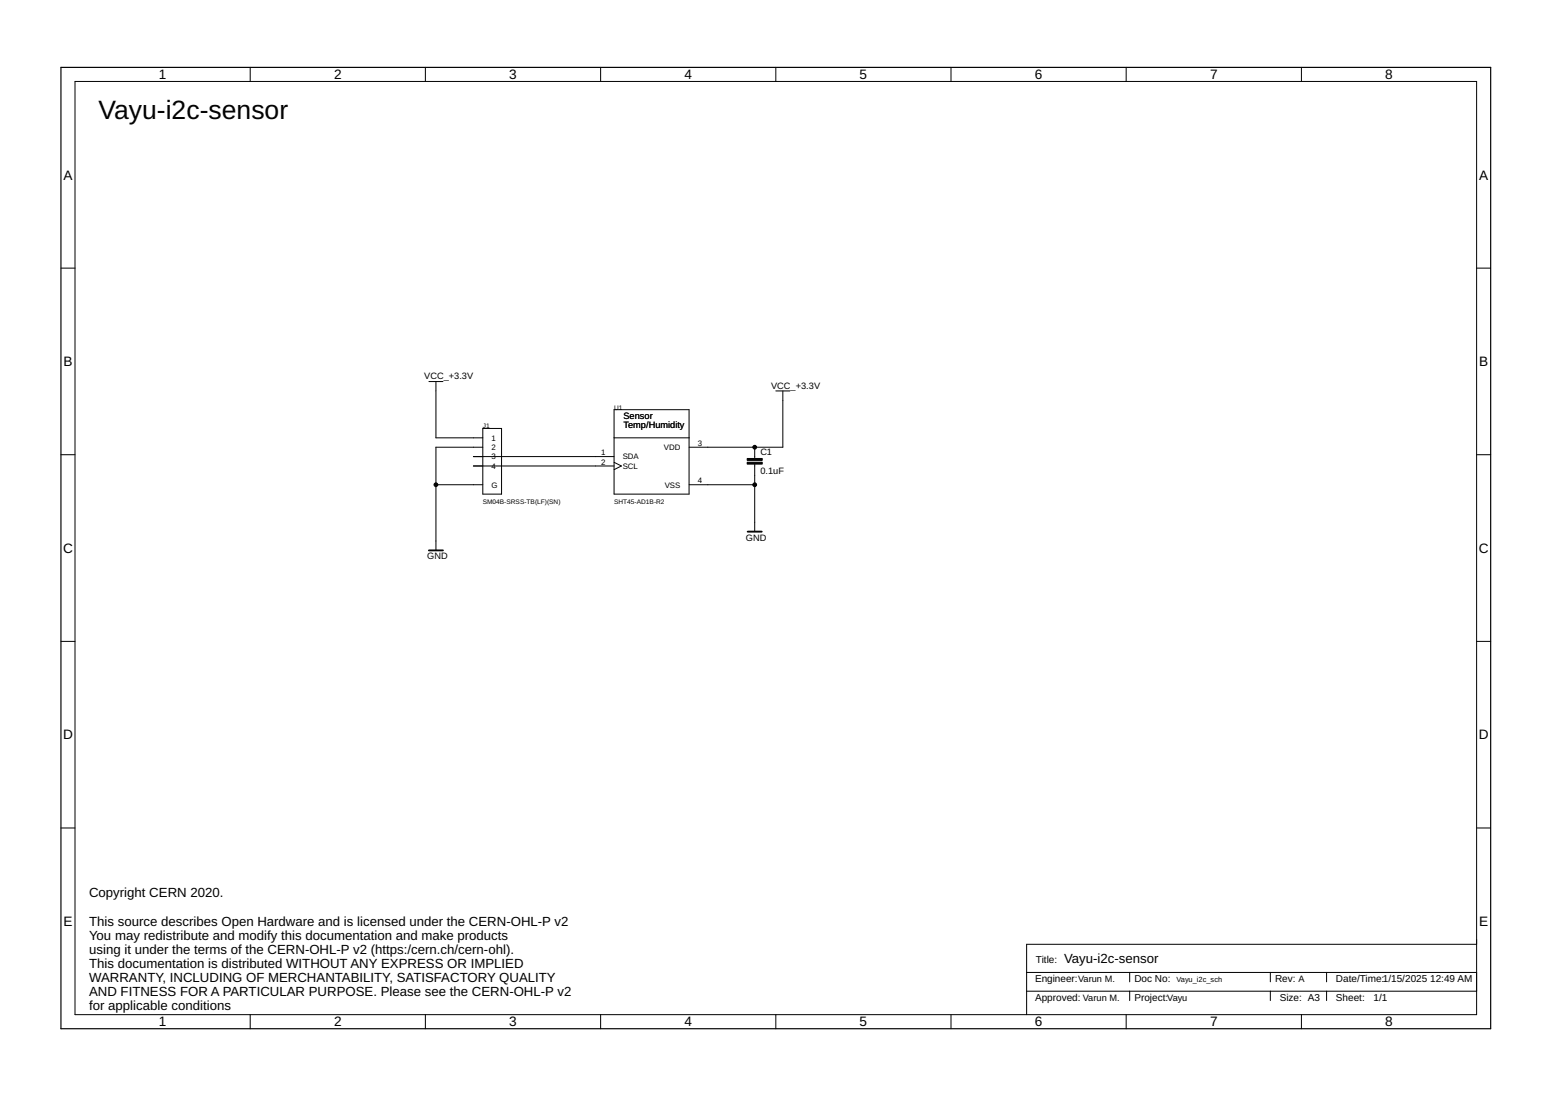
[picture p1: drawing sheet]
<svg xmlns="http://www.w3.org/2000/svg" width="420mm" height="297mm" viewBox="0 0 420 297" stroke-linecap="round" stroke-linejoin="round" font-family="sans-serif">
<g fill="none" stroke="#000" stroke-width=".27">
<path d="M67.8 18.2v3.9M115.2 18.2v3.9M162.7 18.2v3.9M210.2 18.2v3.9M257.6 18.2v3.9M305.1 18.2v3.9M352.6 18.2v3.9M20.3 22.1h379.7v252.6h-379.7zM16.5 72.6h3.8M400 72.6h3.8M116.2 103.3h3.8M118.1 103.3v15.3h12.7"/>
<path d="M130.8 116h5.1v17.8h-5.1zM166.3 110.9h20.4v22.9h-20.4zM166.3 118.6h20.4M210.2 105.9h3.8M212.1 105.9v15.2h-25.4M16.5 123.1h3.8M118.1 131.3h12.7M128.2 126.2h38.1M128.2 123.6h38.1M130.8 121.1h-12.7v27.9M166.3 125.2l2 1-2 1M186.7 131.3h17.7"/>
<path d="M204.4 121.1v3M204.4 125.7v18.3M400 123.1h3.8M16.5 173.7h3.8M400 173.7h3.8M16.5 224.2h3.8M400 224.2h3.8M400 255.7h-121.9v19M67.8 274.7v3.9M115.2 274.7v3.9M162.7 274.7v3.9M210.2 274.7v3.9"/>
<path d="M257.6 274.7v3.9M278.1 268.4h121.9M278.1 263.3h121.9M305.1 274.7v3.9M306 263.3v2.6M306 268.4v2.5M344.1 263.3v2.6M344.1 268.4v2.5M352.6 274.7v3.9M359.4 263.3v2.6M359.4 268.4v2.5"/>
</g>
<path d="M202.4 125.2h4.1v.5h-4.1zM202.4 124.1h4.1v.6h-4.1z" fill="#000" stroke="#000" stroke-width=".27"/>
<path d="M116.2 149h3.8M202.5 144h3.9" fill="none" stroke="#000" stroke-width=".51"/>
<path d="M16.5 18.2h387.3v260.4h-387.3z" fill="none" stroke="#000" stroke-width=".32"/>
<g fill="#000" stroke="#000" stroke-width=".27">
<circle cx="118.1" cy="131.3" r=".51"/>
<circle cx="204.4" cy="131.3" r=".51"/>
<circle cx="204.4" cy="121.1" r=".51"/>
</g>
<text font-size="7.2" x="26.7" y="32.2">Vayu-i2c-sensor</text>
<g font-size="3.7">
<text x="43" y="21.4">1</text>
<text x="90.5" y="21.4">2</text>
<text x="138" y="21.4">3</text>
<text x="185.4" y="21.4">4</text>
<text x="232.9" y="21.4">5</text>
<text x="280.3" y="21.4">6</text>
<text x="327.8" y="21.4">7</text>
<text x="375.3" y="21.4">8</text>
<text x="17.2" y="48.6">A</text>
<text x="400.7" y="48.6">A</text>
<text x="17.2" y="99.2">B</text>
<text x="400.7" y="99.2">B</text>
<text x="17.1" y="149.7">C</text>
<text x="400.6" y="149.7">C</text>
<text x="17.1" y="200.2">D</text>
<text x="400.6" y="200.2">D</text>
<text x="17.2" y="250.8">E</text>
<text x="400.7" y="250.8">E</text>
<text x="43" y="277.9">1</text>
<text x="90.5" y="277.9">2</text>
<text x="138" y="277.9">3</text>
<text x="185.4" y="277.9">4</text>
<text x="232.9" y="277.9">5</text>
<text x="280.3" y="277.9">6</text>
<text x="327.8" y="277.9">7</text>
<text x="375.3" y="277.9">8</text>
</g>
<g font-size="3.6">
<text x="24.1" y="243">Copyright CERN 2020.</text>
<text x="24.1" y="250.6">This source describes Open Hardware and is licensed under the CERN-OHL-P v2</text>
<text x="24.1" y="254.4">You may redistribute and modify this documentation and make products</text>
<text x="24.1" y="258.2">using it under the terms of the CERN-OHL-P v2 (https:/cern.ch/cern-ohl).</text>
<text x="24.1" y="262">This documentation is distributed WITHOUT ANY EXPRESS OR IMPLIED</text>
<text x="288.3" y="260.8">Vayu-i2c-sensor</text>
<text x="24.1" y="265.9">WARRANTY, INCLUDING OF MERCHANTABILITY, SATISFACTORY QUALITY</text>
<text x="24.1" y="269.7">AND FITNESS FOR A PARTICULAR PURPOSE. Please see the CERN-OHL-P v2</text>
<text x="24.1" y="273.5">for applicable conditions</text>
</g>
<g font-size="2.7">
<text x="280.6" y="260.8">Title:</text>
<text x="280.4" y="266">Engineer:Varun M.</text>
<text x="307.3" y="265.9">Doc No:</text>
<text x="345.4" y="265.9">Rev: A</text>
<text x="361.9" y="265.9">Date/Time:1/15/2025</text>
<text x="387.4" y="265.9">12:49 AM</text>
<text x="280.4" y="271.1">Approved: Varun M.</text>
<text x="307.3" y="270.9">Project:Vayu</text>
<text x="346.7" y="270.9">Size: A3</text>
<text x="361.9" y="270.9">Sheet:</text>
<text x="372.1" y="270.9">1/1</text>
</g>
<g font-size="2.5">
<text x="114.9" y="102.7">VCC_+3.3V</text>
<text x="208.9" y="105.2">VCC_+3.3V</text>
<text x="168.9" y="113.4">Sensor</text>
<text x="168.9" y="116">Temp/Humidity</text>
<text x="206" y="123.3">C1</text>
<text x="206" y="128.3">0.1uF</text>
<text x="202.1" y="146.4">GND</text>
<text x="115.7" y="151.4">GND</text>
</g>
<g font-size="2.1">
<text x="133.1" y="119.3">1</text>
<text x="133.1" y="121.9">2</text>
<text x="133.1" y="124.4">3</text>
<text x="162.8" y="125.8">2</text>
<text x="162.8" y="123.3">1</text>
<text x="168.7" y="124.4">SDA</text>
<text x="179.8" y="121.9">VDD</text>
<text x="189" y="120.7">3</text>
<text x="133.1" y="126.9">4</text>
<text x="168.7" y="126.9">SCL</text>
<text x="189" y="130.9">4</text>
<text x="133.1" y="132">G</text>
<text x="180.1" y="132">VSS</text>
</g>
<text font-size="2" x="318.7" y="265.9">Vayu_i2c_sch</text>
<g font-size="1.8">
<text x="166.4" y="110.9">U1</text>
<text x="130.8" y="116">J1</text>
<text x="130.8" y="136.3">SM04B-SRSS-TB(LF)(SN)</text>
<text x="166.4" y="136.3">SHT45-AD1B-R2</text>
</g>
</svg>
